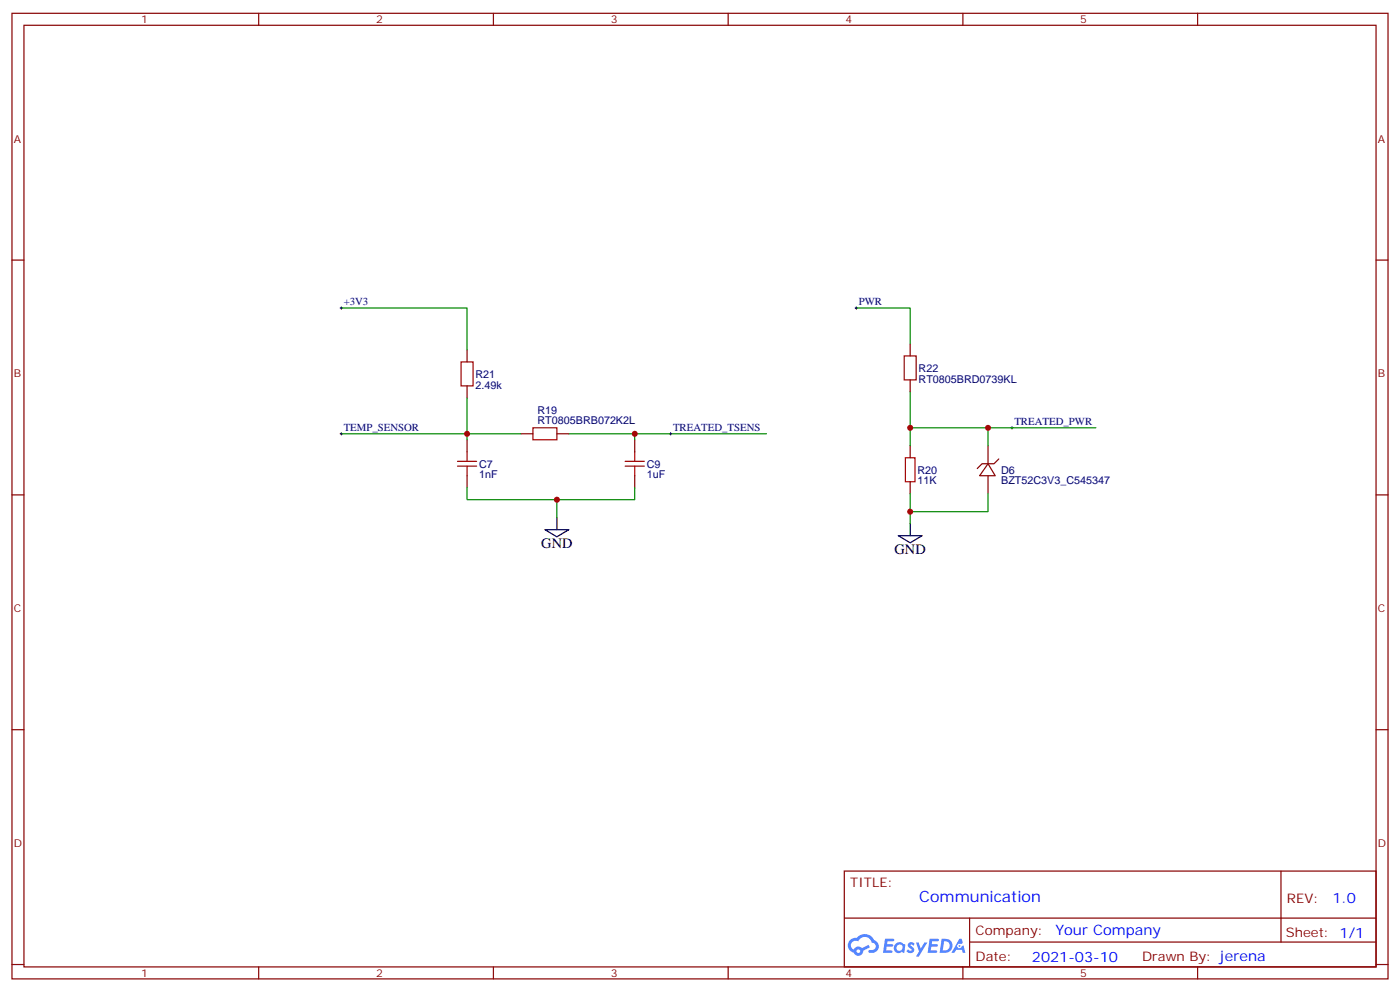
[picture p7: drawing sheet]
<svg xmlns="http://www.w3.org/2000/svg" width="412mm" height="292mm" viewBox="0 0 412 292" stroke-linecap="round" stroke-linejoin="round" font-family="sans-serif">
<g fill="none" stroke="#870000" stroke-width=".35">
<path d="M3.5 3.9h405.4v284.4h-405.4zM7.1 7.4h398.2v277.3h-398.2zM76.2 3.9v3.5M145.3 3.9v3.5M214.5 3.9v3.5M283.6 3.9v3.5M352.8 3.9v3.5M3.5 76.6h3.6M405.3 76.6h3.6M3.5 145.7h3.6M405.3 145.7h3.6M3.5 214.9h3.6"/>
<path d="M405.3 214.9h3.6M248.7 256.5h156.6v28.2h-156.6zM377.3 256.5v20.9M248.7 270.4h156.5M285.6 277.4h119.6M285.6 270.4v14.1M3.5 284h3.6M76.2 284.7v3.6M145.3 284.7v3.6M214.5 284.7v3.6M283.6 284.7v3.6M352.8 284.7v3.6"/>
<path d="M405.3 284h3.6"/>
</g>
<g fill="#5487ff">
<path d="M267.7 277.7a1.22 1.22 0 0 1 1.7 .2l-.4 .6a.47 .47 0 0 0-.3-.4 .47 .47 0 0 0-.5 .2l.1 .2a1.14 1.14 0 0 1 .8 1.8 1.14 1.14 0 0 1-1.9 0l-.2-.2 .5-.6 .7 .5a.29 .29 0 0 0 .3-.3 .29 .29 0 0 0-.2-.3 1.04 1.04 0 0 1-.6-1.7z"/>
<path d="M260.7 276.4h2.4l.3 .2-.2 .5-1.8 .1-.1 .8h1.5l.3 .4-.3 .4h-1.6l-.2 1.1h1.7l.2 .3-.2 .3-2.6 .1z"/>
<path d="M273.8 276.4h2.4l.3 .2-.1 .5-1.8 .1-.2 .8h1.6l.3 .4-.4 .4h-1.6l-.1 1.1h1.7l.2 .3-.2 .3-2.6 .1z"/>
<path d="M282.6 276.4h.7l.3 1.3-.6 .3a.69 .69 0 0 0-1 .3 .69 .69 0 0 0 .4 .9 .69 .69 0 0 0 .9-.6l.5-.2 .6 2.2h-.8l-.2-.9h-1.8l-.5 .9h-.8z"/>
<path d="M269.8 277.5h.8l.6 1.8 1.1-1.8h.9l-2.6 4.2h-.8l.9-1.5z"/>
<path d="M277.4 276.4l-.6 4.2h1.3a2.11 2.11 0 0 0 2.5-2.1 2.11 2.11 0 0 0-2.5-2.1zM278.1 277.2a1.39 1.39 0 0 1 1.7 1.4 1.39 1.39 0 0 1-1.8 1.3h-.3z"/>
<path d="M263.7 278.1a1.54 1.54 0 0 0-.1 2.1 1.54 1.54 0 0 0 2.2 .1l.6 .3 .3-2.3-.2-.3h-.4a1.49 1.49 0 0 0-2.4 .1zM264 279.1a.94 .94 0 0 1 1.8 0 .94 .94 0 0 1-1.8 0z"/>
<path d="M250.4 276.8a2.18 2.18 0 0 0 1.1 3.7 1.44 1.44 0 0 0 1.6 .9 1.44 1.44 0 0 0 1.2-1.4l2-1-.5-.8-1.9 1a1.47 1.47 0 0 0-2.4 .4 1.39 1.39 0 0 1-.7-1.9 1.39 1.39 0 0 1 2-.5 2.12 2.12 0 0 1 2.2-1.3 2.12 2.12 0 0 1 1.9 1.7 1.14 1.14 0 0 1 1.1 1.4 1.14 1.14 0 0 1-1.7 .7 .43 .43 0 0 0-.5 .4 .43 .43 0 0 0 .4 .5 1.98 1.98 0 0 0 2.5-1.2 1.98 1.98 0 0 0-1.2-2.6 3.1 3.1 0 0 0-5.3-.6l-.9 .1zM252.3 280.1a.55 .55 0 0 1 1.1 0 .55 .55 0 0 1-1.1 0z"/>
<circle cx="282.6" cy="278.5" r=".26"/>
</g>
<path d="M135.8 106.6h3.5v7h-3.5zM266.3 104.8h3.6v7.1h-3.6zM134.8 135.9h5.6M134.8 137.3h5.6M137.6 133v2.9M137.6 137.3v2.8M157 126h7v3.5h-7zM184.1 135.9h5.7M184.1 137.3h5.7M187 133v2.9M187 137.3v2.8M266.7 134.8h2.8v7.1h-2.8z" fill="none" stroke="#a10000" stroke-width=".35"/>
<g fill="none" stroke="#870000" stroke-width=".35">
<path d="M137.6 103v3.6M137.6 113.6v3.6M268.1 101.3v3.5M268.1 111.9v3.5M137.6 129.5v3.5M153.5 127.7h3.5M164 127.7h3.6M187 129.5v3.5M268.1 131.3v3.5M291 136.6l2.2 3.5h-4.6zM291 131.3v5.3M294.2 135.1l-1.4 1.5h-3.5l-1.4 1.4"/>
<path d="M137.6 140.1v3.5M187 140.1v3.5M268.1 141.9v3.5M291 140.1v5.3"/>
</g>
<g fill="none" stroke="#008700" stroke-width=".35">
<path d="M100.5 90.7h37.1v12.3M252.2 90.7h15.9v10.6M137.6 117.2v10.5h-37.1M268.1 115.4v15.9M153.5 127.7h-15.9v1.8M167.6 127.7h19.4v1.8M187 127.7h38.8M268.1 126h54.7M291 126v5.3M137.6 143.6v3.5h49.4v-3.5M164 147.1v5.3M268.1 145.4v8.8"/>
<path d="M291 145.4v5.3h-22.9"/>
</g>
<path d="M160.5 156h7.1l-3.6 2.1zM164 152.4v3.6M264.6 157.7h7l-3.5 2.1zM268.1 154.2v3.5" fill="none" stroke="#000" stroke-width=".35"/>
<path d="M100.2 90.7h.7M100.5 90.3v.8M251.9 90.7h.7M252.2 90.3v.8M100.2 127.7h.7M100.5 127.4v.7M197.2 127.7h.7M197.6 127.4v.7M297.7 126h.7M298.1 125.6v.7" fill="none" stroke="#000" stroke-width=".29"/>
<g fill="#c00">
<circle cx="137.6" cy="127.7" r=".88"/>
<circle cx="187" cy="127.7" r=".88"/>
<circle cx="164" cy="147.1" r=".88"/>
<circle cx="268.1" cy="150.7" r=".88"/>
<circle cx="268.1" cy="126" r=".88"/>
<circle cx="291" cy="126" r=".88"/>
</g>
<text font-size="4.6" fill="#00f" x="270.8" y="265.5">Communication</text>
<g font-size="4.2">
<text x="159.5" y="161.3">GND</text>
<text x="263.5" y="163">GND</text>
</g>
<g font-size="4.2" fill="#00f">
<text x="392.5" y="265.8">1.0</text>
<text x="310.9" y="275.3">Your Company</text>
<text x="304" y="283.1">2021-03-10</text>
</g>
<g font-size="3.9" fill="#800">
<text x="250.5" y="261.1">TITLE:</text>
<text x="379.1" y="265.8">REV:</text>
<text x="287.4" y="275.3">Company:</text>
<text x="378.7" y="275.9">Sheet: 1/1</text>
<text x="287.4" y="283">Date:</text>
<text x="336.4" y="283.1">Draw</text>
<text x="346.6" y="283.1">n By: jerena</text>
</g>
<g font-size="3.2" fill="#800">
<text x="41.6" y="6.9">1</text>
<text x="110.8" y="6.9">2</text>
<text x="179.9" y="6.9">3</text>
<text x="249.1" y="6.9">4</text>
<text x="318.2" y="6.9">5</text>
<text x="4.1" y="42">A</text>
<text x="405.9" y="42">A</text>
<text x="4.1" y="111.2">B</text>
<text x="405.9" y="111.2">B</text>
<text x="4.1" y="180.3">C</text>
<text x="405.9" y="180.3">C</text>
<text x="4.1" y="249.4">D</text>
<text x="405.9" y="249.4">D</text>
<text x="41.6" y="287.7">1</text>
<text x="110.8" y="287.7">2</text>
<text x="179.9" y="287.7">3</text>
<text x="249.1" y="287.7">4</text>
<text x="318.2" y="287.7">5</text>
</g>
<g font-size="3.2" fill="#000080">
<text x="101.2" y="89.8">+3V3</text>
<text x="252.9" y="89.8">PWR</text>
<text x="140.1" y="111.4">R21</text>
<text x="270.6" y="112.6">RT0805BRD0739KL</text>
<text x="270.6" y="109.6">R22</text>
<text x="140.1" y="114.4">2.49k</text>
<text x="158.3" y="124.9">RT0805BRB072K2L</text>
<text x="158.3" y="121.9">R19</text>
<text x="298.8" y="125.1">TREATED_PWR</text>
<text x="101.2" y="126.9">TEMP_SENSOR</text>
<text x="198.3" y="126.9">TREATED_TSENS</text>
<text x="141.1" y="137.9">C7</text>
<text x="190.5" y="137.8">C9</text>
<text x="141.1" y="140.9">1nF</text>
<text x="190.5" y="140.9">1uF</text>
<text x="270.2" y="142.6">11K</text>
<text x="270.2" y="139.6">R20</text>
<text x="294.9" y="142.6">BZT52C3V3_C545347</text>
<text x="294.9" y="139.6">D6</text>
</g>
</svg>
